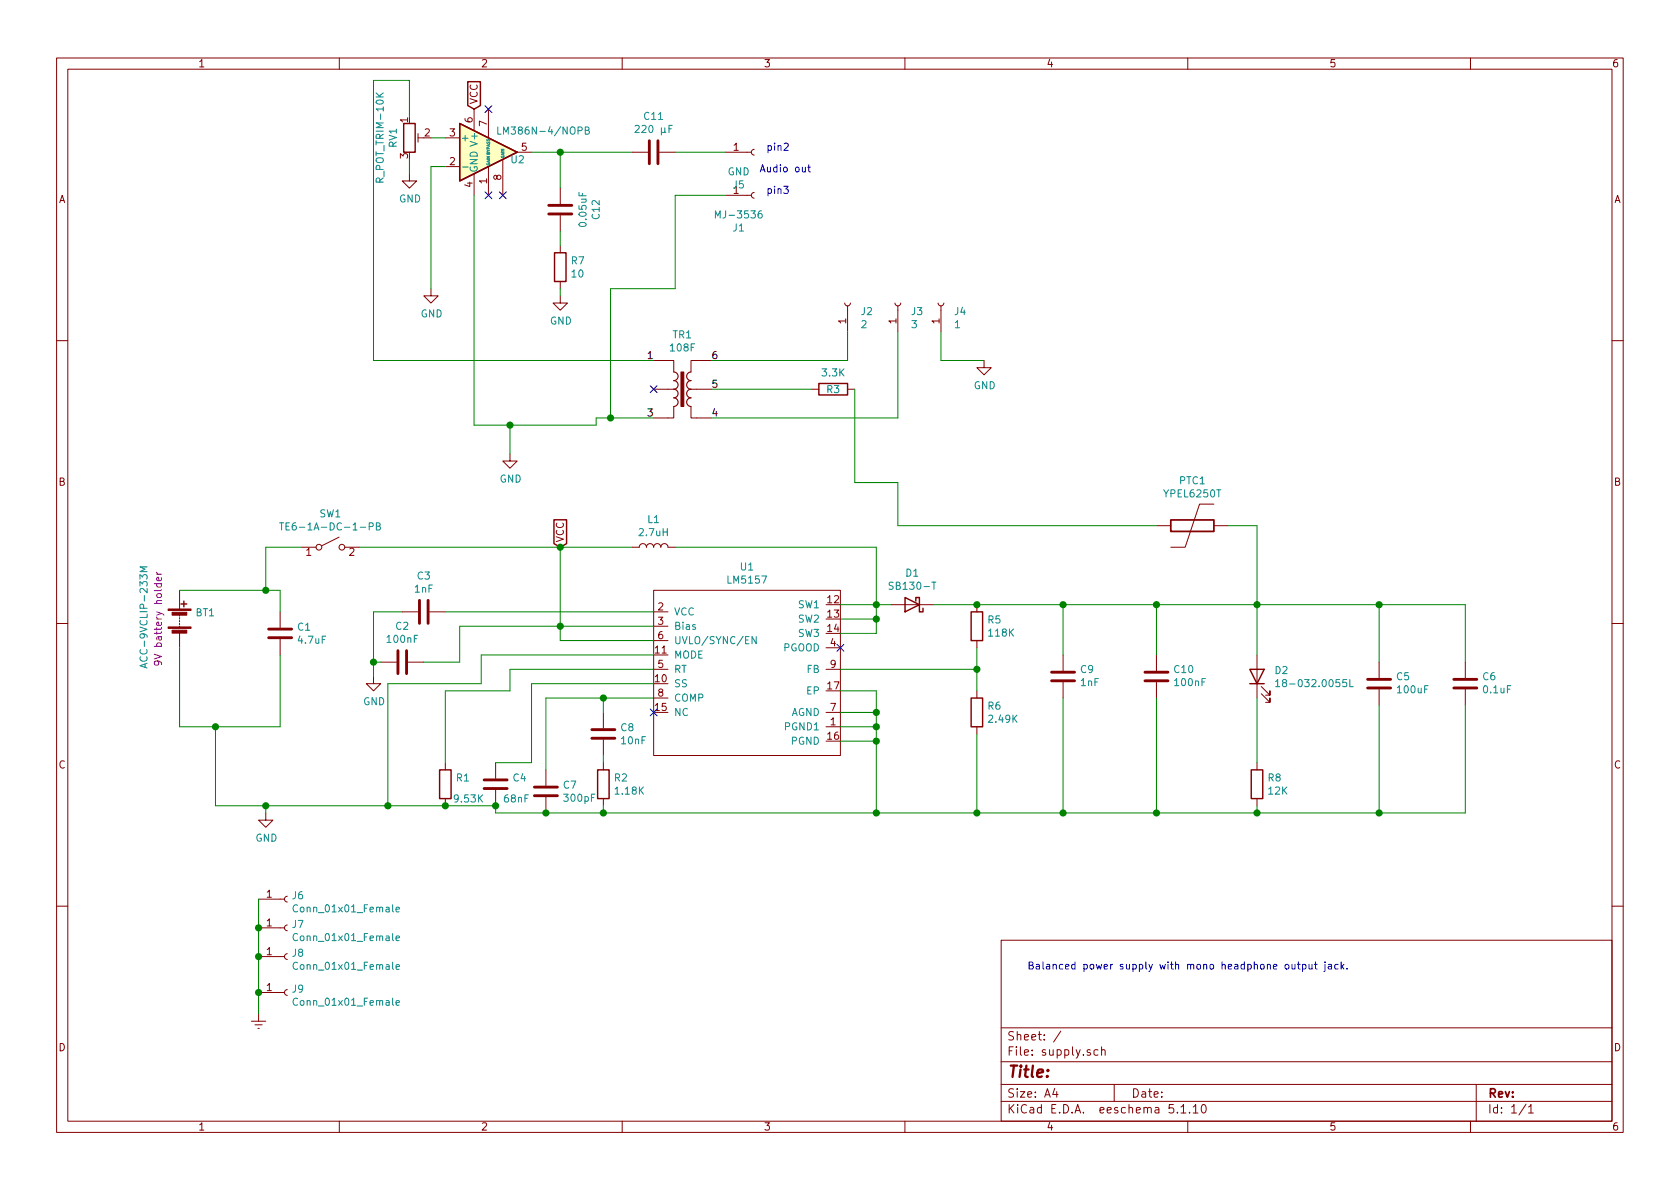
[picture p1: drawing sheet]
EESchema Schematic File Version 4
EELAYER 30 0
EELAYER END
$Descr A4 11693 8268
encoding utf-8
Sheet 1 1
Title ""
Date ""
Rev ""
Comp ""
Comment1 ""
Comment2 ""
Comment3 ""
Comment4 ""
$EndDescr
Wire Wire Line
	3550 2950 4150 2950
Wire Wire Line
	4150 2950 4150 2900
$Comp
L power:GND #PWR02
U 1 1
P 3550 3150
F 0 "#PWR02" H 3550 2900 50  0001 C CNN
F 1 "GND" H 3555 2977 50  0000 C CNN
F 2 "" H 3550 3150 50  0001 C CNN
F 3 "" H 3550 3150 50  0001 C CNN
	1    3550 3150
	1    0    0    -1  
$EndComp
$Comp
L power:GND #PWR03
U 1 1
P 6850 2500
F 0 "#PWR03" H 6850 2250 50  0001 C CNN
F 1 "GND" H 6855 2327 50  0000 C CNN
F 2 "" H 6850 2500 50  0001 C CNN
F 3 "" H 6850 2500 50  0001 C CNN
	1    6850 2500
	1    0    0    -1  
$EndComp
Wire Wire Line
	6850 2500 6550 2500
$Comp
L Device:Battery BT1
U 1 1
P 1250 4300
F 0 "BT1" H 1358 4346 50  0000 L CNN
F 1 "ACC-9VCLIP-233M" V 1000 3950 50  0000 L CNN
F 2 "Connector_PinHeader_2.54mm:PinHeader_1x02_P2.54mm_Vertical" V 1250 4360 50  0001 C CNN
F 3 "9V battery holder" V 1100 4300 50  0000 C CNN
	1    1250 4300
	1    0    0    -1  
$EndComp
Wire Wire Line
	1250 4500 1250 5050
Text Notes 7150 6750 0    50   ~ 0
Balanced power supply with mono headphone output jack.
$Comp
L Connector:Conn_01x01_Female J2
U 1 1
P 5900 2100
F 0 "J2" V 5838 2012 50  0000 R CNN
F 1 "2" V 5747 2012 50  0000 R CNN
F 2 "MountingHole:MountingHole_2.2mm_M2_DIN965_Pad" H 5900 2100 50  0001 C CNN
F 3 "~" H 5900 2100 50  0001 C CNN
	1    5900 2100
	0    -1   -1   0   
$EndComp
$Comp
L Connector:Conn_01x01_Female J3
U 1 1
P 6250 2100
F 0 "J3" V 6188 2012 50  0000 R CNN
F 1 "3" V 6097 2012 50  0000 R CNN
F 2 "MountingHole:MountingHole_2.2mm_M2_DIN965_Pad" H 6250 2100 50  0001 C CNN
F 3 "~" H 6250 2100 50  0001 C CNN
	1    6250 2100
	0    -1   -1   0   
$EndComp
$Comp
L Connector:Conn_01x01_Female J4
U 1 1
P 6550 2100
F 0 "J4" V 6488 2012 50  0000 R CNN
F 1 "1" V 6397 2012 50  0000 R CNN
F 2 "MountingHole:MountingHole_2.2mm_M2_DIN965_Pad" H 6550 2100 50  0001 C CNN
F 3 "~" H 6550 2100 50  0001 C CNN
	1    6550 2100
	0    -1   -1   0   
$EndComp
Wire Wire Line
	6550 2500 6550 2300
Text Notes 5650 1200 2    50   ~ 0
Audio out
$Comp
L Connector:Conn_01x01_Female J6
U 1 1
P 2000 6250
F 0 "J6" H 2028 6276 50  0000 L CNN
F 1 "Conn_01x01_Female" H 2028 6185 50  0000 L CNN
F 2 "MountingHole:MountingHole_2.2mm_M2_DIN965_Pad" H 2000 6250 50  0001 C CNN
F 3 "~" H 2000 6250 50  0001 C CNN
	1    2000 6250
	1    0    0    -1  
$EndComp
$Comp
L Connector:Conn_01x01_Female J7
U 1 1
P 2000 6450
F 0 "J7" H 2028 6476 50  0000 L CNN
F 1 "Conn_01x01_Female" H 2028 6385 50  0000 L CNN
F 2 "MountingHole:MountingHole_2.2mm_M2_DIN965_Pad" H 2000 6450 50  0001 C CNN
F 3 "~" H 2000 6450 50  0001 C CNN
	1    2000 6450
	1    0    0    -1  
$EndComp
$Comp
L Connector:Conn_01x01_Female J8
U 1 1
P 2000 6650
F 0 "J8" H 2028 6676 50  0000 L CNN
F 1 "Conn_01x01_Female" H 2028 6585 50  0000 L CNN
F 2 "MountingHole:MountingHole_2.2mm_M2_DIN965_Pad" H 2000 6650 50  0001 C CNN
F 3 "~" H 2000 6650 50  0001 C CNN
	1    2000 6650
	1    0    0    -1  
$EndComp
$Comp
L Connector:Conn_01x01_Female J9
U 1 1
P 2000 6900
F 0 "J9" H 2028 6926 50  0000 L CNN
F 1 "Conn_01x01_Female" H 2028 6835 50  0000 L CNN
F 2 "MountingHole:MountingHole_2.2mm_M2_DIN965_Pad" H 2000 6900 50  0001 C CNN
F 3 "~" H 2000 6900 50  0001 C CNN
	1    2000 6900
	1    0    0    -1  
$EndComp
$Comp
L supply-rescue:LM5157-Keyboard U1
U 1 1
P 5300 3950
F 0 "U1" H 5200 3965 50  0000 C CNN
F 1 "LM5157" H 5200 3874 50  0000 C CNN
F 2 "Teensy:WQFN-16_EP_3.15x3.15_Pitch0.5mm" H 5300 3950 50  0001 C CNN
F 3 "" H 5300 3950 50  0001 C CNN
	1    5300 3950
	1    0    0    -1  
$EndComp
$Comp
L Device:C C1
U 1 1
P 1950 4400
F 0 "C1" H 2065 4446 50  0000 L CNN
F 1 "4.7uF" H 2065 4355 50  0000 L CNN
F 2 "Capacitor_THT:C_Disc_D3.8mm_W2.6mm_P2.50mm" H 1988 4250 50  0001 C CNN
F 3 "~" H 1950 4400 50  0001 C CNN
	1    1950 4400
	1    0    0    -1  
$EndComp
Wire Wire Line
	1250 4100 1850 4100
Wire Wire Line
	1950 4100 1950 4250
Wire Wire Line
	1950 4550 1950 5050
Wire Wire Line
	1950 5050 1500 5050
$Comp
L Device:C C3
U 1 1
P 2950 4250
F 0 "C3" V 2698 4250 50  0000 C CNN
F 1 "1nF" V 2789 4250 50  0000 C CNN
F 2 "Capacitor_THT:C_Disc_D3.8mm_W2.6mm_P2.50mm" H 2988 4100 50  0001 C CNN
F 3 "~" H 2950 4250 50  0001 C CNN
	1    2950 4250
	0    1    1    0   
$EndComp
$Comp
L Device:C C2
U 1 1
P 2800 4600
F 0 "C2" V 2548 4600 50  0000 C CNN
F 1 "100nF" V 2639 4600 50  0000 C CNN
F 2 "Capacitor_THT:C_Disc_D3.8mm_W2.6mm_P2.50mm" H 2838 4450 50  0001 C CNN
F 3 "~" H 2800 4600 50  0001 C CNN
	1    2800 4600
	0    1    1    0   
$EndComp
$Comp
L Device:R R1
U 1 1
P 3100 5450
F 0 "R1" H 3170 5496 50  0000 L CNN
F 1 "9.53K" H 3150 5350 50  0000 L CNN
F 2 "Resistor_THT:R_Axial_DIN0207_L6.3mm_D2.5mm_P7.62mm_Horizontal" V 3030 5450 50  0001 C CNN
F 3 "~" H 3100 5450 50  0001 C CNN
	1    3100 5450
	1    0    0    -1  
$EndComp
$Comp
L Device:C C4
U 1 1
P 3450 5450
F 0 "C4" H 3565 5496 50  0000 L CNN
F 1 "68nF" H 3500 5350 50  0000 L CNN
F 2 "Capacitor_THT:C_Disc_D3.8mm_W2.6mm_P2.50mm" H 3488 5300 50  0001 C CNN
F 3 "~" H 3450 5450 50  0001 C CNN
	1    3450 5450
	1    0    0    -1  
$EndComp
$Comp
L Device:C C7
U 1 1
P 3800 5500
F 0 "C7" H 3915 5546 50  0000 L CNN
F 1 "300pF" H 3915 5455 50  0000 L CNN
F 2 "Capacitor_THT:C_Disc_D3.8mm_W2.6mm_P2.50mm" H 3838 5350 50  0001 C CNN
F 3 "~" H 3800 5500 50  0001 C CNN
	1    3800 5500
	1    0    0    -1  
$EndComp
Wire Wire Line
	1500 5050 1500 5600
Wire Wire Line
	1500 5600 1850 5600
Connection ~ 1500 5050
Wire Wire Line
	1500 5050 1250 5050
Wire Wire Line
	3100 5600 3450 5600
Connection ~ 3100 5600
Wire Wire Line
	3450 5600 3450 5650
Wire Wire Line
	3450 5650 3800 5650
Connection ~ 3450 5600
Wire Wire Line
	2800 4250 2600 4250
Wire Wire Line
	2600 4250 2600 4600
Wire Wire Line
	2600 4600 2650 4600
$Comp
L power:GND #PWR04
U 1 1
P 2600 4700
F 0 "#PWR04" H 2600 4450 50  0001 C CNN
F 1 "GND" H 2605 4527 50  0000 C CNN
F 2 "" H 2600 4700 50  0001 C CNN
F 3 "" H 2600 4700 50  0001 C CNN
	1    2600 4700
	1    0    0    -1  
$EndComp
$Comp
L power:GND #PWR01
U 1 1
P 1850 5650
F 0 "#PWR01" H 1850 5400 50  0001 C CNN
F 1 "GND" H 1855 5477 50  0000 C CNN
F 2 "" H 1850 5650 50  0001 C CNN
F 3 "" H 1850 5650 50  0001 C CNN
	1    1850 5650
	1    0    0    -1  
$EndComp
Wire Wire Line
	2600 4700 2600 4600
Connection ~ 2600 4600
Wire Wire Line
	1850 5650 1850 5600
Connection ~ 1850 5600
Wire Wire Line
	1850 5600 2700 5600
Wire Wire Line
	4550 4250 3100 4250
Wire Wire Line
	4550 4350 3900 4350
Wire Wire Line
	3200 4350 3200 4600
Wire Wire Line
	3200 4600 2950 4600
Wire Wire Line
	1850 4100 1850 3800
Wire Wire Line
	3900 3800 3900 4350
Connection ~ 1850 4100
Wire Wire Line
	1850 4100 1950 4100
Connection ~ 3900 4350
Wire Wire Line
	3900 4350 3200 4350
Wire Wire Line
	4550 4450 3900 4450
Wire Wire Line
	3900 4450 3900 4350
Wire Wire Line
	4550 4550 3350 4550
Wire Wire Line
	3350 4550 3350 4750
Wire Wire Line
	3350 4750 2700 4750
Wire Wire Line
	2700 4750 2700 5600
Connection ~ 2700 5600
Wire Wire Line
	2700 5600 3100 5600
Wire Wire Line
	4550 4650 3550 4650
Wire Wire Line
	3550 4650 3550 4800
Wire Wire Line
	3550 4800 3100 4800
Wire Wire Line
	3100 4800 3100 5300
Wire Wire Line
	3450 5300 3700 5300
Wire Wire Line
	3700 5300 3700 4750
Wire Wire Line
	3700 4750 4550 4750
Wire Wire Line
	4550 4850 4200 4850
Wire Wire Line
	3800 4850 3800 5350
$Comp
L Device:C C8
U 1 1
P 4200 5100
F 0 "C8" H 4315 5146 50  0000 L CNN
F 1 "10nF" H 4315 5055 50  0000 L CNN
F 2 "Capacitor_THT:C_Disc_D3.8mm_W2.6mm_P2.50mm" H 4238 4950 50  0001 C CNN
F 3 "~" H 4200 5100 50  0001 C CNN
	1    4200 5100
	1    0    0    -1  
$EndComp
$Comp
L Device:R R2
U 1 1
P 4200 5450
F 0 "R2" H 4270 5496 50  0000 L CNN
F 1 "1.18K" H 4270 5405 50  0000 L CNN
F 2 "Resistor_THT:R_Axial_DIN0207_L6.3mm_D2.5mm_P7.62mm_Horizontal" V 4130 5450 50  0001 C CNN
F 3 "~" H 4200 5450 50  0001 C CNN
	1    4200 5450
	1    0    0    -1  
$EndComp
Wire Wire Line
	4200 4950 4200 4850
Connection ~ 4200 4850
Wire Wire Line
	4200 4850 3800 4850
Wire Wire Line
	4200 5250 4200 5300
Wire Wire Line
	4200 5600 4200 5650
Wire Wire Line
	4200 5650 3800 5650
Connection ~ 3800 5650
$Comp
L Device:L L1
U 1 1
P 4550 3800
F 0 "L1" V 4740 3800 50  0000 C CNN
F 1 "2.7uH" V 4649 3800 50  0000 C CNN
F 2 "Inductor_THT:L_Axial_L9.5mm_D4.0mm_P12.70mm_Horizontal_Fastron_SMCC" H 4550 3800 50  0001 C CNN
F 3 "~" H 4550 3800 50  0001 C CNN
	1    4550 3800
	0    -1   -1   0   
$EndComp
Wire Wire Line
	5850 4200 6100 4200
Wire Wire Line
	6100 4200 6100 4300
Wire Wire Line
	6100 4300 5850 4300
Wire Wire Line
	5850 4400 6100 4400
Wire Wire Line
	6100 4400 6100 4300
Connection ~ 6100 4300
Wire Wire Line
	6100 4200 6100 3800
Wire Wire Line
	6100 3800 4700 3800
Connection ~ 6100 4200
Wire Wire Line
	4400 3800 3900 3800
Wire Wire Line
	6100 5650 6100 5150
Wire Wire Line
	6100 5150 5850 5150
Connection ~ 4200 5650
Wire Wire Line
	5850 5050 6100 5050
Wire Wire Line
	6100 5050 6100 5150
Connection ~ 6100 5150
Wire Wire Line
	5850 4950 6100 4950
Wire Wire Line
	6100 4950 6100 5050
Connection ~ 6100 5050
Wire Wire Line
	5850 4800 6100 4800
Wire Wire Line
	6100 4800 6100 4950
Connection ~ 6100 4950
NoConn ~ 5850 4500
NoConn ~ 4550 4950
$Comp
L Device:D_Schottky D1
U 1 1
P 6350 4200
F 0 "D1" H 6350 3983 50  0000 C CNN
F 1 "SB130-T" H 6350 4074 50  0000 C CNN
F 2 "Diode_THT:D_DO-35_SOD27_P7.62mm_Horizontal" H 6350 4200 50  0001 C CNN
F 3 "~" H 6350 4200 50  0001 C CNN
	1    6350 4200
	-1   0    0    1   
$EndComp
$Comp
L Device:R R5
U 1 1
P 6800 4350
F 0 "R5" H 6870 4396 50  0000 L CNN
F 1 "118K" H 6870 4305 50  0000 L CNN
F 2 "Resistor_THT:R_Axial_DIN0207_L6.3mm_D2.5mm_P7.62mm_Horizontal" V 6730 4350 50  0001 C CNN
F 3 "~" H 6800 4350 50  0001 C CNN
	1    6800 4350
	1    0    0    -1  
$EndComp
$Comp
L Device:R R6
U 1 1
P 6800 4950
F 0 "R6" H 6870 4996 50  0000 L CNN
F 1 "2.49K" H 6870 4905 50  0000 L CNN
F 2 "Resistor_THT:R_Axial_DIN0207_L6.3mm_D2.5mm_P7.62mm_Horizontal" V 6730 4950 50  0001 C CNN
F 3 "~" H 6800 4950 50  0001 C CNN
	1    6800 4950
	1    0    0    -1  
$EndComp
Wire Wire Line
	6800 4500 6800 4650
Wire Wire Line
	6800 5100 6800 5650
Wire Wire Line
	6800 5650 6100 5650
Connection ~ 6100 5650
Connection ~ 6800 4650
Wire Wire Line
	6800 4650 6800 4800
$Comp
L Device:C C9
U 1 1
P 7400 4700
F 0 "C9" H 7285 4654 50  0000 R CNN
F 1 "1nF" H 7285 4745 50  0000 R CNN
F 2 "Capacitor_THT:C_Disc_D3.8mm_W2.6mm_P2.50mm" H 7438 4550 50  0001 C CNN
F 3 "~" H 7400 4700 50  0001 C CNN
	1    7400 4700
	-1   0    0    1   
$EndComp
$Comp
L Device:C C10
U 1 1
P 8050 4700
F 0 "C10" H 7935 4654 50  0000 R CNN
F 1 "100nF" H 7935 4745 50  0000 R CNN
F 2 "Capacitor_THT:C_Disc_D3.8mm_W2.6mm_P2.50mm" H 8088 4550 50  0001 C CNN
F 3 "~" H 8050 4700 50  0001 C CNN
	1    8050 4700
	-1   0    0    1   
$EndComp
Wire Wire Line
	6800 4200 7400 4200
Wire Wire Line
	7400 4200 7400 4550
Connection ~ 6800 4200
Wire Wire Line
	7400 4850 7400 5650
Wire Wire Line
	7400 5650 6800 5650
Connection ~ 6800 5650
Wire Wire Line
	8050 4850 8050 5650
Wire Wire Line
	8050 5650 7400 5650
Connection ~ 7400 5650
Wire Wire Line
	8050 4550 8050 4200
Wire Wire Line
	8050 4200 7400 4200
Connection ~ 7400 4200
Wire Wire Line
	6250 3650 6250 3350
Connection ~ 8050 4200
$Comp
L Switch:SW_SPST SW1
U 1 1
P 2300 3800
F 0 "SW1" H 2300 4035 50  0000 C CNN
F 1 "TE6-1A-DC-1-PB" H 2300 3944 50  0000 C CNN
F 2 "Connector_PinHeader_2.00mm:PinHeader_2x01_P2.00mm_Vertical" H 2300 3800 50  0001 C CNN
F 3 "~" H 2300 3800 50  0001 C CNN
	1    2300 3800
	1    0    0    -1  
$EndComp
Wire Wire Line
	3900 3800 2500 3800
Connection ~ 3900 3800
Wire Wire Line
	2100 3800 1850 3800
Wire Wire Line
	8750 5650 8050 5650
Connection ~ 8050 5650
Wire Wire Line
	3550 3150 3550 2950
$Comp
L Connector:Conn_01x01_Female J1
U 1 1
P 5250 1350
F 0 "J1" H 5142 1125 50  0000 C CNN
F 1 "MJ-3536" H 5142 1216 50  0000 C CNN
F 2 "MountingHole:MountingHole_2.2mm_M2_DIN965_Pad" H 5250 1350 50  0001 C CNN
F 3 "~" H 5250 1350 50  0001 C CNN
	1    5250 1350
	1    0    0    -1  
$EndComp
$Comp
L Connector:Conn_01x01_Female J5
U 1 1
P 5250 1050
F 0 "J5" H 5142 825 50  0000 C CNN
F 1 "GND" H 5142 916 50  0000 C CNN
F 2 "MountingHole:MountingHole_2.2mm_M2_DIN965_Pad" H 5250 1050 50  0001 C CNN
F 3 "~" H 5250 1050 50  0001 C CNN
	1    5250 1050
	1    0    0    -1  
$EndComp
Text Notes 5500 1050 2    50   ~ 0
pin2
Text Notes 5500 1350 2    50   ~ 0
pin3
Wire Wire Line
	3550 2950 3300 2950
Connection ~ 3550 2950
Wire Wire Line
	3000 1150 3100 1150
$Comp
L Device:R_POT_TRIM RV1
U 1 1
P 2850 950
F 0 "RV1" V 2735 950 50  0000 C CNN
F 1 "R_POT_TRIM-10K" V 2644 950 50  0000 C CNN
F 2 "Connector_PinHeader_2.54mm:PinHeader_1x03_P2.54mm_Vertical" H 2850 950 50  0001 C CNN
F 3 "~" H 2850 950 50  0001 C CNN
	1    2850 950 
	1    0    0    -1  
$EndComp
Wire Wire Line
	3300 1350 3300 2950
Text GLabel 3900 3800 1    50   Input ~ 0
VCC
Text GLabel 3300 750  1    50   Input ~ 0
VCC
NoConn ~ 3500 1350
NoConn ~ 3400 1350
NoConn ~ 3400 750 
$Comp
L keyboard:PTC PTC1
U 1 1
P 8300 3650
F 0 "PTC1" H 8300 3965 50  0000 C CNN
F 1 "YPEL6250T" H 8300 3874 50  0000 C CNN
F 2 "Resistor_THT:R_Axial_DIN0204_L3.6mm_D1.6mm_P5.08mm_Horizontal" V 8300 3650 60  0001 C CNN
F 3 "" V 8300 3650 60  0000 C CNN
	1    8300 3650
	1    0    0    -1  
$EndComp
$Comp
L Device:R R8
U 1 1
P 8750 5450
F 0 "R8" H 8820 5496 50  0000 L CNN
F 1 "12K" H 8820 5405 50  0000 L CNN
F 2 "Resistor_THT:R_Axial_DIN0204_L3.6mm_D1.6mm_P7.62mm_Horizontal" V 8680 5450 50  0001 C CNN
F 3 "~" H 8750 5450 50  0001 C CNN
	1    8750 5450
	1    0    0    -1  
$EndComp
$Comp
L Device:LED D2
U 1 1
P 8750 4700
F 0 "D2" V 8789 4582 50  0000 R CNN
F 1 "18-032.0055L" V 8698 4582 50  0000 R CNN
F 2 "LED_THT:LED_D2.0mm_W4.8mm_H2.5mm_FlatTop" H 8750 4700 50  0001 C CNN
F 3 "~" H 8750 4700 50  0001 C CNN
	1    8750 4700
	0    -1   -1   0   
$EndComp
Wire Wire Line
	8750 4200 8750 3650
Connection ~ 8750 4200
Wire Wire Line
	8750 5600 8750 5650
Wire Wire Line
	8750 4200 8750 4550
Wire Wire Line
	8750 4850 8750 5300
Wire Wire Line
	1800 6250 1800 6450
Wire Wire Line
	1800 6450 1800 6650
Connection ~ 1800 6450
Wire Wire Line
	1800 6650 1800 6900
Connection ~ 1800 6650
$Comp
L power:Earth #PWR0101
U 1 1
P 1800 7050
F 0 "#PWR0101" H 1800 6800 50  0001 C CNN
F 1 "Earth" H 1800 6900 50  0001 C CNN
F 2 "" H 1800 7050 50  0001 C CNN
F 3 "~" H 1800 7050 50  0001 C CNN
	1    1800 7050
	1    0    0    -1  
$EndComp
Wire Wire Line
	1800 7050 1800 6900
Connection ~ 1800 6900
$Comp
L Amplifier_Audio:LM386 U2
U 1 1
P 3400 1050
F 0 "U2" H 3550 1000 50  0000 L CNN
F 1 "LM386N-4/NOPB" H 3450 1200 50  0000 L CNN
F 2 "Package_DIP:DIP-8_W7.62mm" H 3500 1150 50  0001 C CNN
F 3 "http://www.ti.com/lit/ds/symlink/lm386.pdf" H 3600 1250 50  0001 C CNN
	1    3400 1050
	1    0    0    -1  
$EndComp
Wire Wire Line
	3000 1150 3000 2000
Wire Wire Line
	3700 1050 3900 1050
Wire Wire Line
	2600 550  2850 550 
Wire Wire Line
	2850 550  2850 800 
Wire Wire Line
	2600 550  2600 2500
Wire Wire Line
	3000 950  3100 950 
$Comp
L power:GND #PWR05
U 1 1
P 2850 1200
F 0 "#PWR05" H 2850 950 50  0001 C CNN
F 1 "GND" H 2855 1027 50  0000 C CNN
F 2 "" H 2850 1200 50  0001 C CNN
F 3 "" H 2850 1200 50  0001 C CNN
	1    2850 1200
	1    0    0    -1  
$EndComp
Wire Wire Line
	2850 1200 2850 1100
$Comp
L Device:C C12
U 1 1
P 3900 1450
F 0 "C12" V 3648 1450 50  0000 C CNN
F 1 "0.05uF" V 3739 1450 50  0000 C CNN
F 2 "Capacitor_THT:C_Disc_D3.8mm_W2.6mm_P2.50mm" H 3938 1300 50  0001 C CNN
F 3 "~" H 3900 1450 50  0001 C CNN
	1    3900 1450
	-1   0    0    1   
$EndComp
Wire Wire Line
	4150 2900 4250 2900
Connection ~ 4250 2900
Wire Wire Line
	4700 1350 4700 2000
Wire Wire Line
	4700 2000 4250 2000
Wire Wire Line
	4700 1350 5050 1350
Wire Wire Line
	4250 2000 4250 2900
$Comp
L Device:R R7
U 1 1
P 3900 1850
F 0 "R7" H 3970 1896 50  0000 L CNN
F 1 "10" H 3970 1805 50  0000 L CNN
F 2 "Resistor_THT:R_Axial_DIN0207_L6.3mm_D2.5mm_P7.62mm_Horizontal" V 3830 1850 50  0001 C CNN
F 3 "~" H 3900 1850 50  0001 C CNN
	1    3900 1850
	1    0    0    -1  
$EndComp
Wire Wire Line
	3900 1700 3900 1600
Wire Wire Line
	3900 1300 3900 1050
Connection ~ 3900 1050
Wire Wire Line
	3900 1050 4400 1050
$Comp
L power:GND #PWR07
U 1 1
P 3900 2050
F 0 "#PWR07" H 3900 1800 50  0001 C CNN
F 1 "GND" H 3905 1877 50  0000 C CNN
F 2 "" H 3900 2050 50  0001 C CNN
F 3 "" H 3900 2050 50  0001 C CNN
	1    3900 2050
	1    0    0    -1  
$EndComp
Wire Wire Line
	3900 2050 3900 2000
$Comp
L Device:C C11
U 1 1
P 4550 1050
F 0 "C11" V 4298 1050 50  0000 C CNN
F 1 "220 µF" V 4389 1050 50  0000 C CNN
F 2 "Capacitor_THT:CP_Radial_D6.3mm_P2.50mm" H 4588 900 50  0001 C CNN
F 3 "~" H 4550 1050 50  0001 C CNN
	1    4550 1050
	0    1    1    0   
$EndComp
Wire Wire Line
	4700 1050 5050 1050
$Comp
L power:GND #PWR06
U 1 1
P 3000 2000
F 0 "#PWR06" H 3000 1750 50  0001 C CNN
F 1 "GND" H 3005 1827 50  0000 C CNN
F 2 "" H 3000 2000 50  0001 C CNN
F 3 "" H 3000 2000 50  0001 C CNN
	1    3000 2000
	1    0    0    -1  
$EndComp
Wire Wire Line
	2600 2500 4550 2500
Wire Wire Line
	4250 2900 4550 2900
$Comp
L Device:R R3
U 1 1
P 5800 2700
F 0 "R3" V 5800 2700 50  0000 C CNN
F 1 "3.3K" V 5684 2700 50  0000 C CNN
F 2 "Resistor_THT:R_Axial_DIN0207_L6.3mm_D2.5mm_P7.62mm_Horizontal" V 5730 2700 50  0001 C CNN
F 3 "~" H 5800 2700 50  0001 C CNN
	1    5800 2700
	0    1    1    0   
$EndComp
Wire Wire Line
	5950 3350 5950 2700
Wire Wire Line
	5950 3350 6250 3350
Wire Wire Line
	6250 2300 6250 2900
Wire Wire Line
	5900 2500 5900 2300
$Comp
L Transformer:TRANSF5 TR1
U 1 1
P 4750 2700
F 0 "TR1" H 4750 3081 50  0000 C CNN
F 1 "108F" H 4750 2990 50  0000 C CNN
F 2 "tastatur:108F" H 4750 2700 50  0001 C CNN
F 3 "" H 4750 2700 50  0001 C CNN
	1    4750 2700
	1    0    0    -1  
$EndComp
Wire Wire Line
	4950 2500 5900 2500
Wire Wire Line
	4950 2900 6250 2900
Wire Wire Line
	4950 2700 5650 2700
NoConn ~ 4550 2700
Text Label 4500 2500 0    50   ~ 0
1
Text Label 4500 2900 0    50   ~ 0
3
Text Label 4950 2500 0    50   ~ 0
6
Text Label 4950 2900 0    50   ~ 0
4
Text Label 4950 2700 0    50   ~ 0
5
$Comp
L Device:C C5
U 1 1
P 9600 4750
F 0 "C5" H 9485 4704 50  0000 R CNN
F 1 "100uF" H 9485 4795 50  0000 R CNN
F 2 "Capacitor_THT:C_Disc_D3.8mm_W2.6mm_P2.50mm" H 9638 4600 50  0001 C CNN
F 3 "~" H 9600 4750 50  0001 C CNN
	1    9600 4750
	-1   0    0    1   
$EndComp
Wire Wire Line
	9600 4200 8750 4200
Wire Wire Line
	9600 4200 9600 4600
Wire Wire Line
	9600 4900 9600 5650
Wire Wire Line
	9600 5650 8750 5650
Connection ~ 8750 5650
$Comp
L Device:C C6
U 1 1
P 10200 4750
F 0 "C6" H 10085 4704 50  0000 R CNN
F 1 "0.1uF" H 10085 4795 50  0000 R CNN
F 2 "Capacitor_THT:C_Disc_D3.8mm_W2.6mm_P2.50mm" H 10238 4600 50  0001 C CNN
F 3 "~" H 10200 4750 50  0001 C CNN
	1    10200 4750
	-1   0    0    1   
$EndComp
Wire Wire Line
	9600 4200 10200 4200
Connection ~ 9600 4200
Wire Wire Line
	10200 4900 10200 5650
Wire Wire Line
	10200 5650 9600 5650
Connection ~ 9600 5650
Wire Wire Line
	10200 4600 10200 4200
Wire Wire Line
	6200 4200 6100 4200
Wire Wire Line
	5850 4650 6800 4650
Wire Wire Line
	6250 3650 8050 3650
Wire Wire Line
	4200 5650 6100 5650
Wire Wire Line
	6500 4200 6800 4200
Wire Wire Line
	8550 3650 8750 3650
Wire Wire Line
	8050 4200 8750 4200
$EndSCHEMATC
